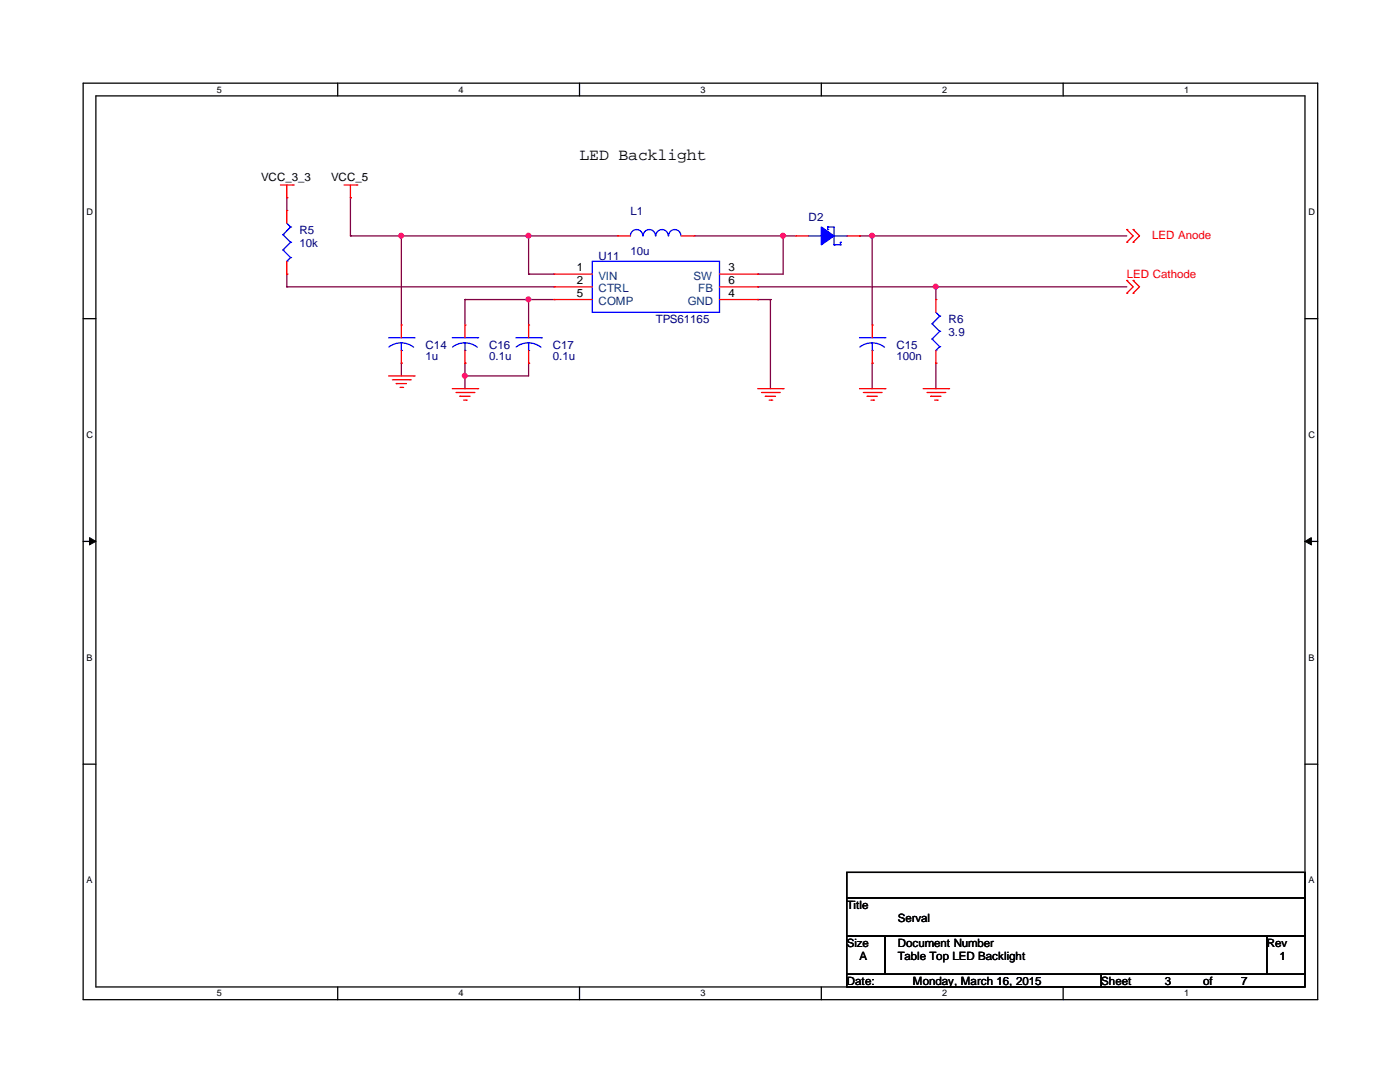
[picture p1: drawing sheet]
<svg xmlns="http://www.w3.org/2000/svg" width="279mm" height="216mm" viewBox="0 0 279 216" stroke-linecap="round" stroke-linejoin="round" font-family="sans-serif">
<path d="M16.6 16.6h246.4v182.9h-246.4zM19.1 19.1h241.3v177.8h-241.3z" fill="none" stroke="#000" stroke-width=".25"/>
<g fill="#fff">
<path d="M43.3 16.8h.9v2h-.9z"/>
<path d="M43.3 197.2h.9v1.9h-.9z"/>
</g>
<path d="M67.4 16.6v2.5M67.4 196.9v2.6" fill="none" stroke="#000" stroke-width=".25"/>
<g fill="#fff">
<path d="M91.5 16.8h1v2h-1z"/>
<path d="M91.5 197.2h1v1.9h-1z"/>
</g>
<path d="M115.7 16.6v2.5M115.7 196.9v2.6" fill="none" stroke="#000" stroke-width=".25"/>
<g fill="#fff">
<path d="M139.8 16.8h.9v2h-.9z"/>
<path d="M139.8 197.2h.9v1.9h-.9z"/>
</g>
<path d="M163.9 16.6v2.5M163.9 196.9v2.6" fill="none" stroke="#000" stroke-width=".25"/>
<g fill="#fff">
<path d="M188 16.8h1v2h-1z"/>
<path d="M188 197.2h1v1.9h-1z"/>
</g>
<path d="M212.2 16.6v2.5M212.2 196.9v2.6" fill="none" stroke="#000" stroke-width=".25"/>
<g fill="#fff">
<path d="M236.3 16.8h.9v2h-.9z"/>
<path d="M236.3 197.2h.9v1.9h-.9z"/>
<path d="M17.3 41.3h1.2v2h-1.2z"/>
<path d="M261.1 41.3h1.2v2h-1.2z"/>
<path d="M17.3 85.8h1.2v1.9h-1.2z"/>
<path d="M261.1 85.8h1.2v1.9h-1.2z"/>
</g>
<path d="M16.6 63.6h2.5M260.4 63.6h2.6" fill="none" stroke="#000" stroke-width=".25"/>
<g fill="#fff">
<path d="M17.3 130.2h1.1v2h-1.1z"/>
<path d="M261.1 130.2h1.1v2h-1.1z"/>
</g>
<path d="M16.6 108h2.5M260.4 108h2.6" fill="none" stroke="#000" stroke-width=".25"/>
<path d="M17.9 107.3l1.2 .7-1.2 .7zM260.4 108l1.3-.7v1.4z" fill="#000" stroke="#000" stroke-width=".2"/>
<g fill="#fff">
<path d="M17.3 174.7h1v1.9h-1z"/>
<path d="M261.1 174.7h1v1.9h-1z"/>
</g>
<path d="M16.6 152.5h2.5M260.4 152.5h2.6M169 174.1h91.4v5.1h-91.4zM169 179.2h91.4v7.6h-91.4zM169 186.8h7.6v7.6h-7.6zM169 194.4h50.8v2.5h-50.8zM176.6 186.8h76.2v7.6h-76.2zM219.8 194.4h40.6v2.5h-40.6zM252.8 186.8h7.6v7.6h-7.6z" fill="none" stroke="#000" stroke-width=".25"/>
<g fill="none" stroke="#800040" stroke-width=".25">
<path d="M57.2 39.5h.1M57.2 39.5v2.5M69.9 39.5h.1M69.9 39.5v7.6M57.2 57.2h.1M57.2 54.7h.1M57.2 57.2h53.4M57.2 54.7v2.5M69.9 47.1h.1M69.9 47.1h53.4M80.1 47.1h.1M80.1 47.1v17.8"/>
<path d="M92.8 59.8h.1M92.8 59.8v5.1M92.8 59.8h17.8M105.5 59.8h.1M105.5 54.7h.1M105.5 47.1h.1M105.5 47.1v7.6M105.5 59.8v5.1M105.5 54.7h5.1M138.5 47.1h20.3M151.2 54.7h.1M151.2 57.2h.1"/>
<path d="M151.2 59.8h.1M151.2 59.8h2.6M151.2 57.2h73.7M153.8 59.8h.1M153.8 59.8v17.8M156.3 47.1h.1M156.3 47.1v7.6h-5.1M171.5 47.1h.1M171.5 47.1h53.4M174.1 47.1h.1M174.1 47.1v17.8M186.8 57.2h.1"/>
<path d="M186.8 57.2v2.6M80.1 72.5h.1M80.1 72.5v2.5M92.8 75h.1M92.8 72.5h.1M92.8 72.5v5.1M105.5 72.5h.1M105.5 72.5v2.5h-12.7M174.1 72.5h.1M174.1 72.5v5.1M186.8 72.5h.1M186.8 72.5v5.1"/>
</g>
<g fill="#f0f" stroke="#f0f" stroke-width=".25">
<circle cx="105.5" cy="59.7" r=".47"/>
<circle cx="92.8" cy="75" r=".47"/>
<circle cx="105.5" cy="47" r=".47"/>
<circle cx="80.1" cy="47" r=".47"/>
<circle cx="186.7" cy="57.2" r=".47"/>
<circle cx="174" cy="47" r=".47"/>
<circle cx="156.3" cy="47" r=".47"/>
</g>
<g fill="none" stroke="#f00" stroke-width=".25">
<path d="M56 36.9h2.5M57.2 39.5h.1M57.2 36.9v2.6M58.5 36.9h.1M68.7 36.9h2.5M69.9 39.5h.1M69.9 36.9v2.6M71.2 36.9h.1M57.2 42h.1M57.2 54.7h.1M57.2 42v2.5M57.2 52.2v2.5"/>
<path d="M110.6 59.8h.1M110.6 57.2h.1M110.6 54.7h.1M110.6 57.2h7.6M110.6 59.8h7.6M110.6 54.7h7.6M123.3 47.1h.1M123.3 47.1h2.5M136 47.1h2.5M138.5 47.1h.1M143.6 57.2h7.6M143.6 59.8h7.6"/>
<path d="M143.6 54.7h7.6M151.2 57.2h.1M151.2 59.8h.1M151.2 54.7h.1M158.8 47.1h.1M158.8 47.1h2.6M169 47.1h2.5M171.5 47.1h.1M186.8 59.8h.1M186.8 59.8v2.5M224.9 48.3h.1M224.9 45.8h.1"/>
<path d="M224.9 58.5h.1M224.9 56h.1M224.9 45.8l1.2 1.3-1.2 1.2M224.9 56l1.2 1.2-1.2 1.3M226.1 48.3h.1M226.1 45.8h.1M226.1 58.5h.1M226.1 56h.1M226.1 45.8l1.3 1.3-1.3 1.2M226.1 56l1.3 1.2-1.3 1.3M77.6 75h5M78.3 75.8h3.6"/>
<path d="M79.1 76.5h.1M79.1 76.5h2M79.8 77.3h.5M80.1 64.9h.1M80.1 72.5h.1M80.1 64.9v2.5M80.1 69.9v2.6M80.3 77.3h.1M81.9 75.8h.1M82.6 75h.1M90.3 77.6h5M91 78.3h3.6"/>
<path d="M91.8 79.1h.1M91.8 79.1h2M92.5 79.8h.5M92.8 64.9h.1M92.8 72.5h.1M92.8 64.9v2.5M92.8 69.9v2.6M93 79.8h.1M94.6 78.3h.1M95.3 77.6h.1M105.5 64.9h.1M105.5 72.5h.1"/>
<path d="M105.5 64.9v2.5M105.5 69.9v2.6M151.2 77.6h5.1M152 78.3h3.5M152.7 79.1h.1M152.7 79.1h2.1M153.5 79.8h.5M154 79.8h.1M155.5 78.3h.1M156.3 77.6h.1M171.5 77.6h5.1M172.3 78.3h3.6"/>
<path d="M173.1 79.1h.1M173.1 79.1h2M173.8 79.8h.5M174.1 64.9h.1M174.1 72.5h.1M174.1 64.9v2.5M174.1 69.9v2.6M174.3 79.8h.1M175.9 78.3h.1M176.6 77.6h.1M184.2 77.6h5.1M185 78.3h3.6"/>
<path d="M185.8 79.1h.1M185.8 79.1h2M186.5 79.8h.5M186.8 72.5h.1M186.8 69.9v2.6M187 79.8h.1M188.6 78.3h.1M189.3 77.6h.1"/>
</g>
<g fill="none" stroke="#00f" stroke-width=".25">
<path d="M56.5 46.8h.1M56.5 49.9h.1M56.5 46.8l1.5 1.5M56.5 49.9l1.5 1.5M57.2 52.2h.1M57.2 44.5l.8 .8M58 45.3h.1M58 48.3h.1M58 51.4h.1M58 45.3l-1.5 1.5M58 48.3l-1.5 1.6M58 51.4l-.8 .8"/>
<path d="M118.2 52.2h25.4v10.1h-25.4zM128.3 47.1a1.23 1.23 0 0 0-1.3-1.3 1.23 1.23 0 0 0-1.2 1.3M130.8 47.1a1.23 1.23 0 0 0-1.2-1.3 1.23 1.23 0 0 0-1.2 1.3M133.3 47.1a1.23 1.23 0 0 0-1.2-1.3 1.23 1.23 0 0 0-1.2 1.3M135.9 47.1a1.23 1.23 0 0 0-1.2-1.3 1.23 1.23 0 0 0-1.3 1.3M161.4 47.1h2.5M163.9 47.1h.1M165.2 45.3h.1M165.2 45.8h.1M165.2 45.3h1.3v3.6M165.2 45.3v.5M166.5 48.9h.1"/>
<path d="M166.5 47.1h2.5M166.5 48.9h1.2M167.7 48.9h.1M167.7 48.3h.1M167.7 48.3v.6M169 47.1h.1M77.6 67.4h5M80.1 69.9h.1M80.1 68.4l1 .2 1.4 .7M80.1 68.4l-1.1 .1-1.4 .7M80.1 68.4v1.5M82.6 67.4h.1"/>
<path d="M90.3 67.4h5M92.8 69.9h.1M92.8 68.4l1 .2 1.4 .7M92.8 68.4l-1.1 .1-1.4 .7M92.8 68.4v1.5M95.3 67.4h.1M103 67.4h5M105.5 69.9h.1M105.5 68.4l1 .2 1.4 .7M105.5 68.4l-1.1 .1-1.4 .7M105.5 68.4v1.5M108 67.4h.1"/>
<path d="M171.5 67.4h5.1M174.1 69.9h.1M174.1 68.4l1 .2 1.4 .7M174.1 68.4l-1.1 .1-1.4 .7M174.1 68.4v1.5M176.6 67.4h.1M186 64.6h.1M186 67.6h.1M186 64.6l1.5 1.5M186 67.6l1.5 1.6M186.8 69.9h.1M186.8 62.3l.7 .8"/>
<path d="M187.5 63.1h.1M187.5 66.1h.1M187.5 69.2h.1M187.5 63.1l-1.5 1.5M187.5 66.1l-1.5 1.5M187.5 69.2l-.7 .7"/>
</g>
<path d="M163.9 45.3l2.6 1.8-2.6 1.8z" fill-rule="evenodd" fill="#00f" stroke="#00f" stroke-width=".25"/>
<text font-size="3.3" x="115.7" y="31.9">LED Backlight</text>
<g font-size="2.3">
<text x="52.2" y="36.1">VCC_3_3</text>
<text x="66.1" y="36.1">VCC_5</text>
<text x="115.1" y="59.2">5</text>
<text x="115.1" y="56.6">2</text>
<text x="115.1" y="54.1">1</text>
<text x="145.4" y="56.6">6</text>
<text x="145.4" y="59.2">4</text>
<text x="145.4" y="54.1">3</text>
<text x="169" y="181.4">Title</text>
<text x="179.2" y="183.9">Serval</text>
<text x="169" y="189">Size</text>
<text x="171.5" y="191.5">A</text>
<text x="179.2" y="189">Document Number</text>
<text x="179.2" y="191.5">Table Top LED Backlight</text>
<text x="252.8" y="189">Rev</text>
<text x="255.4" y="191.5">1</text>
<text x="169" y="196.6">Date:</text>
<text x="182.2" y="196.6">Monday, March 16, 2015</text>
<text x="219.8" y="196.6">Sheet</text>
<text x="232.5" y="196.6">3</text>
<text x="240.1" y="196.6">of</text>
<text x="247.7" y="196.6">7</text>
</g>
<g font-size="2.3" fill="#000080">
<text x="59.8" y="46.7">R5</text>
<text x="125.8" y="42.9">L1</text>
<text x="161.4" y="44.2">D2</text>
<text x="59.8" y="49.3">10k</text>
<text x="119.5" y="51.8">U11</text>
<text x="125.8" y="50.8">10u</text>
<text x="130.9" y="64.5">TPS61165</text>
<text x="189.3" y="64.5">R6</text>
<text x="84.9" y="69.6">C14</text>
<text x="84.9" y="71.9">1u</text>
<text x="97.6" y="69.6">C16</text>
<text x="97.6" y="71.9">0.1u</text>
<text x="110.3" y="69.6">C17</text>
<text x="110.3" y="71.9">0.1u</text>
<text x="178.9" y="69.6">C15</text>
<text x="178.9" y="71.9">100n</text>
<text x="189.3" y="67.1">3.9</text>
</g>
<g font-size="2.3" fill="#f00">
<text x="230" y="47.8">LED Anode</text>
<text x="224.9" y="55.4">LED Cathode</text>
</g>
<g font-size="2.3" fill="#004080">
<text x="119.5" y="58.3">CTRL</text>
<text x="119.5" y="55.8">VIN</text>
<text x="138.4" y="55.8">SW</text>
<text x="139.4" y="58.3">FB</text>
<text x="119.5" y="60.9">COMP</text>
<text x="137.2" y="60.9">GND</text>
</g>
<g font-size="1.8">
<text x="43.3" y="18.5">5</text>
<text x="91.5" y="18.5">4</text>
<text x="139.8" y="18.5">3</text>
<text x="188" y="18.5">2</text>
<text x="236.3" y="18.5">1</text>
<text x="17.3" y="42.9">D</text>
<text x="261.1" y="42.9">D</text>
<text x="17.3" y="87.4">C</text>
<text x="261.1" y="87.4">C</text>
<text x="17.3" y="131.8">B</text>
<text x="261.1" y="131.8">B</text>
<text x="17.3" y="176.3">A</text>
<text x="261.1" y="176.3">A</text>
<text x="43.3" y="198.8">5</text>
<text x="91.5" y="198.8">4</text>
<text x="139.8" y="198.8">3</text>
<text x="188" y="198.8">2</text>
<text x="236.3" y="198.8">1</text>
</g>
</svg>
